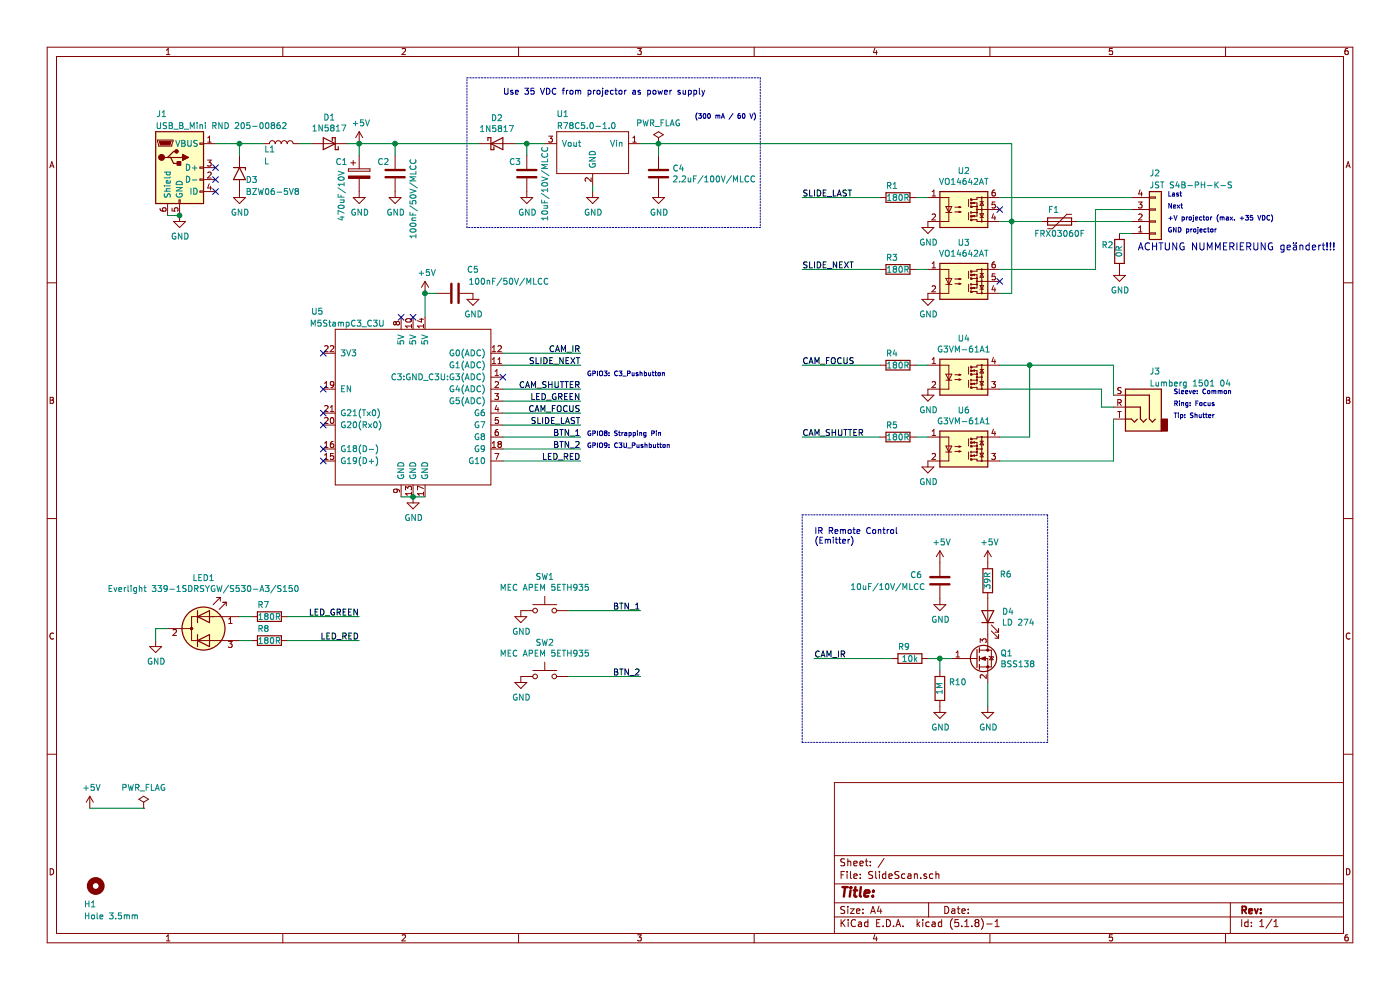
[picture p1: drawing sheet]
EESchema Schematic File Version 4
EELAYER 30 0
EELAYER END
$Descr A4 11693 8268
encoding utf-8
Sheet 1 1
Title ""
Date ""
Rev ""
Comp ""
Comment1 ""
Comment2 ""
Comment3 ""
Comment4 ""
$EndDescr
$Comp
L Switch:SW_Push SW1
U 1 1
P 4550 5100
F 0 "SW1" H 4550 5385 50  0000 C CNN
F 1 "MEC APEM 5ETH935" H 4550 5294 50  0000 C CNN
F 2 "SlideScan:SW_MEC_5ETH9" H 4550 5300 50  0001 C CNN
F 3 "~" H 4550 5300 50  0001 C CNN
	1    4550 5100
	1    0    0    -1  
$EndComp
$Comp
L Switch:SW_Push SW2
U 1 1
P 4550 5650
F 0 "SW2" H 4550 5935 50  0000 C CNN
F 1 "MEC APEM 5ETH935" H 4550 5844 50  0000 C CNN
F 2 "SlideScan:SW_MEC_5ETH9" H 4550 5850 50  0001 C CNN
F 3 "~" H 4550 5850 50  0001 C CNN
	1    4550 5650
	1    0    0    -1  
$EndComp
$Comp
L Device:R R7
U 1 1
P 2250 5150
F 0 "R7" V 2150 5100 50  0000 C CNN
F 1 "180R" V 2250 5150 50  0000 C CNN
F 2 "Resistor_SMD:R_0805_2012Metric_Pad1.20x1.40mm_HandSolder" V 2180 5150 50  0001 C CNN
F 3 "~" H 2250 5150 50  0001 C CNN
	1    2250 5150
	0    1    1    0   
$EndComp
$Comp
L Device:R R8
U 1 1
P 2250 5350
F 0 "R8" V 2150 5300 50  0000 C CNN
F 1 "180R" V 2250 5350 50  0000 C CNN
F 2 "Resistor_SMD:R_0805_2012Metric_Pad1.20x1.40mm_HandSolder" V 2180 5350 50  0001 C CNN
F 3 "~" H 2250 5350 50  0001 C CNN
	1    2250 5350
	0    1    1    0   
$EndComp
$Comp
L M5Stack:M5StampC3_C3U U5
U 1 1
P 3450 3250
F 0 "U5" H 2650 3900 50  0000 C CNN
F 1 "M5StampC3_C3U" H 2900 3800 50  0000 C CNN
F 2 "SlideScan:M5StampC3" H 3400 5200 50  0001 C CNN
F 3 "" H 3400 5200 50  0001 C CNN
	1    3450 3250
	1    0    0    -1  
$EndComp
$Comp
L power:GND #PWR016
U 1 1
P 3450 4150
F 0 "#PWR016" H 3450 3900 50  0001 C CNN
F 1 "GND" H 3455 3977 50  0000 C CNN
F 2 "" H 3450 4150 50  0001 C CNN
F 3 "" H 3450 4150 50  0001 C CNN
	1    3450 4150
	1    0    0    -1  
$EndComp
Wire Wire Line
	3350 4150 3450 4150
Connection ~ 3450 4150
Wire Wire Line
	3450 4150 3550 4150
Text Notes 4200 800  0    50   ~ 0
Use 35 VDC from projector as power supply\n
$Comp
L SlideScan-rescue:USB_B_Mini-Connector J1
U 1 1
P 1500 1400
F 0 "J1" H 1350 1850 50  0000 C CNN
F 1 "USB_B_Mini RND 205-00862" H 1850 1750 50  0000 C CNN
F 2 "SlideScan:USB_Mini_RND_205-00862" H 1650 1350 50  0001 C CNN
F 3 "https://www.distrelec.ch/Web/Downloads/_t/ds/RND%20205-00862_eng_tds.pdf" H 1650 1350 50  0001 C CNN
	1    1500 1400
	1    0    0    -1  
$EndComp
NoConn ~ 1800 1600
NoConn ~ 1800 1500
NoConn ~ 1800 1400
$Comp
L power:GND #PWR08
U 1 1
P 1500 1800
F 0 "#PWR08" H 1500 1550 50  0001 C CNN
F 1 "GND" H 1505 1627 50  0000 C CNN
F 2 "" H 1500 1800 50  0001 C CNN
F 3 "" H 1500 1800 50  0001 C CNN
	1    1500 1800
	1    0    0    -1  
$EndComp
Wire Wire Line
	1400 1800 1500 1800
Connection ~ 1500 1800
Wire Wire Line
	4200 3850 4850 3850
Wire Wire Line
	4200 3550 4850 3550
Text Label 4850 3650 2    50   ~ 0
BTN_1
Text Label 4850 3750 2    50   ~ 0
BTN_2
Text Notes 4900 3150 0    39   ~ 0
GPIO3: C3_Pushbutton
Text Notes 4900 3750 0    39   ~ 0
GPIO9: C3U_Pushbutton
Wire Wire Line
	4200 2950 4850 2950
Wire Wire Line
	4850 3050 4200 3050
Text Label 4850 3250 2    50   ~ 0
CAM_SHUTTER
Text Label 4850 3450 2    50   ~ 0
CAM_FOCUS
Wire Wire Line
	4200 3250 4850 3250
Wire Wire Line
	4850 3350 4200 3350
Text Label 4850 2950 2    50   ~ 0
CAM_IR
Text Label 4850 3350 2    50   ~ 0
LED_GREEN
Wire Wire Line
	4200 3450 4850 3450
Wire Wire Line
	4200 3650 4850 3650
Text Label 4850 3050 2    50   ~ 0
SLIDE_NEXT
Text Label 4850 3550 2    50   ~ 0
SLIDE_LAST
$Comp
L power:GND #PWR020
U 1 1
P 4350 5100
F 0 "#PWR020" H 4350 4850 50  0001 C CNN
F 1 "GND" H 4355 4927 50  0000 C CNN
F 2 "" H 4350 5100 50  0001 C CNN
F 3 "" H 4350 5100 50  0001 C CNN
	1    4350 5100
	1    0    0    -1  
$EndComp
$Comp
L power:GND #PWR022
U 1 1
P 4350 5650
F 0 "#PWR022" H 4350 5400 50  0001 C CNN
F 1 "GND" H 4355 5477 50  0000 C CNN
F 2 "" H 4350 5650 50  0001 C CNN
F 3 "" H 4350 5650 50  0001 C CNN
	1    4350 5650
	1    0    0    -1  
$EndComp
Wire Wire Line
	4750 5100 5350 5100
Text Label 5350 5100 2    50   ~ 0
BTN_1
Wire Wire Line
	4750 5650 5350 5650
Text Label 5350 5650 2    50   ~ 0
BTN_2
$Comp
L power:GND #PWR021
U 1 1
P 1300 5350
F 0 "#PWR021" H 1300 5100 50  0001 C CNN
F 1 "GND" H 1305 5177 50  0000 C CNN
F 2 "" H 1300 5350 50  0001 C CNN
F 3 "" H 1300 5350 50  0001 C CNN
	1    1300 5350
	1    0    0    -1  
$EndComp
Wire Wire Line
	1400 5250 1300 5250
Wire Wire Line
	1300 5250 1300 5350
Wire Wire Line
	2000 5150 2100 5150
Wire Wire Line
	2400 5350 3000 5350
Text Label 3000 5350 2    50   ~ 0
LED_RED
Text Label 3000 5150 2    50   ~ 0
LED_GREEN
Wire Wire Line
	2400 5150 3000 5150
$Comp
L Diode:1N62xxA D3
U 1 1
P 2000 1450
F 0 "D3" V 2050 1500 50  0000 L CNN
F 1 "BZW06-5V8" V 2150 1500 50  0000 L CNN
F 2 "Diode_THT:D_DO-15_P10.16mm_Horizontal" H 2000 1250 50  0001 C CNN
F 3 "" H 1950 1450 50  0001 C CNN
	1    2000 1450
	0    1    1    0   
$EndComp
$Comp
L power:GND #PWR02
U 1 1
P 2000 1600
F 0 "#PWR02" H 2000 1350 50  0001 C CNN
F 1 "GND" H 2005 1427 50  0000 C CNN
F 2 "" H 2000 1600 50  0001 C CNN
F 3 "" H 2000 1600 50  0001 C CNN
	1    2000 1600
	1    0    0    -1  
$EndComp
$Comp
L power:+5V #PWR01
U 1 1
P 3000 1200
F 0 "#PWR01" H 3000 1050 50  0001 C CNN
F 1 "+5V" H 3015 1373 50  0000 C CNN
F 2 "" H 3000 1200 50  0001 C CNN
F 3 "" H 3000 1200 50  0001 C CNN
	1    3000 1200
	1    0    0    -1  
$EndComp
$Comp
L power:+5V #PWR011
U 1 1
P 3550 2450
F 0 "#PWR011" H 3550 2300 50  0001 C CNN
F 1 "+5V" H 3565 2623 50  0000 C CNN
F 2 "" H 3550 2450 50  0001 C CNN
F 3 "" H 3550 2450 50  0001 C CNN
	1    3550 2450
	1    0    0    -1  
$EndComp
$Comp
L Device:CP C1
U 1 1
P 3000 1450
F 0 "C1" H 2800 1550 50  0000 L CNN
F 1 "470uF/10V" V 2850 1050 50  0000 L CNN
F 2 "Capacitor_THT:CP_Radial_D8.0mm_P3.50mm" H 3038 1300 50  0001 C CNN
F 3 "~" H 3000 1450 50  0001 C CNN
	1    3000 1450
	1    0    0    -1  
$EndComp
$Comp
L power:GND #PWR03
U 1 1
P 3000 1600
F 0 "#PWR03" H 3000 1350 50  0001 C CNN
F 1 "GND" H 3005 1427 50  0000 C CNN
F 2 "" H 3000 1600 50  0001 C CNN
F 3 "" H 3000 1600 50  0001 C CNN
	1    3000 1600
	1    0    0    -1  
$EndComp
$Comp
L Device:Polyfuse F1
U 1 1
P 8850 1850
F 0 "F1" V 8750 1800 50  0000 C CNN
F 1 "FRX03060F" V 8950 1850 50  0000 C CNN
F 2 "Varistor:RV_Disc_D9mm_W3.3mm_P5mm" H 8900 1650 50  0001 L CNN
F 3 "~" H 8850 1850 50  0001 C CNN
	1    8850 1850
	0    1    1    0   
$EndComp
Text Notes 5800 1000 0    39   ~ 0
(300 mA / 60 V)
$Comp
L Diode:1N5817 D1
U 1 1
P 2750 1200
F 0 "D1" H 2750 984 50  0000 C CNN
F 1 "1N5817" H 2750 1075 50  0000 C CNN
F 2 "Diode_THT:D_DO-41_SOD81_P10.16mm_Horizontal" H 2750 1025 50  0001 C CNN
F 3 "http://www.vishay.com/docs/88525/1n5817.pdf" H 2750 1200 50  0001 C CNN
	1    2750 1200
	-1   0    0    1   
$EndComp
$Comp
L M5Stack:R78C5.0-1.0 U1
U 1 1
P 4950 1200
F 0 "U1" H 5200 1450 50  0000 C CNN
F 1 "R78C5.0-1.0" H 5000 1350 50  0000 C CNN
F 2 "SlideScan:RECOM_SIP3_R-78C5.0-1.0" H 4950 1450 50  0001 C CNN
F 3 "" H 4950 1450 50  0001 C CNN
	1    4950 1200
	-1   0    0    -1  
$EndComp
$Comp
L Device:C C4
U 1 1
P 5500 1450
F 0 "C4" H 5615 1496 50  0000 L CNN
F 1 "2.2uF/100V/MLCC" H 5615 1405 50  0000 L CNN
F 2 "Capacitor_SMD:C_1210_3225Metric_Pad1.33x2.70mm_HandSolder" H 5538 1300 50  0001 C CNN
F 3 "~" H 5500 1450 50  0001 C CNN
	1    5500 1450
	1    0    0    -1  
$EndComp
$Comp
L Device:C C3
U 1 1
P 4400 1450
F 0 "C3" H 4250 1550 50  0000 L CNN
F 1 "10uF/10V/MLCC" V 4550 1050 50  0000 L CNN
F 2 "Capacitor_SMD:C_0805_2012Metric_Pad1.18x1.45mm_HandSolder" H 4438 1300 50  0001 C CNN
F 3 "~" H 4400 1450 50  0001 C CNN
	1    4400 1450
	1    0    0    -1  
$EndComp
Wire Wire Line
	3000 1300 3000 1200
Wire Wire Line
	4400 1300 4400 1200
Wire Wire Line
	4400 1200 4550 1200
$Comp
L power:GND #PWR05
U 1 1
P 4400 1600
F 0 "#PWR05" H 4400 1350 50  0001 C CNN
F 1 "GND" H 4405 1427 50  0000 C CNN
F 2 "" H 4400 1600 50  0001 C CNN
F 3 "" H 4400 1600 50  0001 C CNN
	1    4400 1600
	1    0    0    -1  
$EndComp
$Comp
L power:GND #PWR06
U 1 1
P 4950 1600
F 0 "#PWR06" H 4950 1350 50  0001 C CNN
F 1 "GND" H 4955 1427 50  0000 C CNN
F 2 "" H 4950 1600 50  0001 C CNN
F 3 "" H 4950 1600 50  0001 C CNN
	1    4950 1600
	1    0    0    -1  
$EndComp
$Comp
L power:GND #PWR07
U 1 1
P 5500 1600
F 0 "#PWR07" H 5500 1350 50  0001 C CNN
F 1 "GND" H 5505 1427 50  0000 C CNN
F 2 "" H 5500 1600 50  0001 C CNN
F 3 "" H 5500 1600 50  0001 C CNN
	1    5500 1600
	1    0    0    -1  
$EndComp
Wire Wire Line
	4950 1600 4950 1550
Wire Wire Line
	5350 1200 5500 1200
Wire Wire Line
	5500 1300 5500 1200
Connection ~ 5500 1200
$Comp
L Device:L L1
U 1 1
P 2350 1200
F 0 "L1" V 2300 1250 50  0000 L CNN
F 1 "L" V 2200 1300 50  0000 L CNN
F 2 "Inductor_SMD:L_0805_2012Metric_Pad1.15x1.40mm_HandSolder" H 2350 1200 50  0001 C CNN
F 3 "~" H 2350 1200 50  0001 C CNN
	1    2350 1200
	0    -1   -1   0   
$EndComp
$Comp
L power:GND #PWR04
U 1 1
P 3300 1600
F 0 "#PWR04" H 3300 1350 50  0001 C CNN
F 1 "GND" H 3305 1427 50  0000 C CNN
F 2 "" H 3300 1600 50  0001 C CNN
F 3 "" H 3300 1600 50  0001 C CNN
	1    3300 1600
	1    0    0    -1  
$EndComp
Wire Wire Line
	3300 1200 3300 1300
$Comp
L Device:C C2
U 1 1
P 3300 1450
F 0 "C2" H 3150 1550 50  0000 L CNN
F 1 "100nF/50V/MLCC" V 3450 900 50  0000 L CNN
F 2 "Capacitor_SMD:C_0805_2012Metric_Pad1.18x1.45mm_HandSolder" H 3338 1300 50  0001 C CNN
F 3 "~" H 3300 1450 50  0001 C CNN
	1    3300 1450
	1    0    0    -1  
$EndComp
$Comp
L Diode:1N5817 D2
U 1 1
P 4150 1200
F 0 "D2" H 4150 1416 50  0000 C CNN
F 1 "1N5817" H 4150 1325 50  0000 C CNN
F 2 "Diode_THT:D_DO-41_SOD81_P10.16mm_Horizontal" H 4150 1025 50  0001 C CNN
F 3 "http://www.vishay.com/docs/88525/1n5817.pdf" H 4150 1200 50  0001 C CNN
	1    4150 1200
	1    0    0    -1  
$EndComp
Wire Wire Line
	1800 1200 2000 1200
Wire Wire Line
	2000 1300 2000 1200
Connection ~ 2000 1200
Wire Wire Line
	2000 1200 2200 1200
Wire Wire Line
	2500 1200 2600 1200
Wire Wire Line
	2900 1200 3000 1200
Connection ~ 3000 1200
Wire Wire Line
	4300 1200 4400 1200
Connection ~ 4400 1200
Wire Wire Line
	4200 3750 4850 3750
Text Label 4850 3850 2    50   ~ 0
LED_RED
$Comp
L Device:C C5
U 1 1
P 3800 2450
F 0 "C5" V 3600 2600 50  0000 C CNN
F 1 "100nF/50V/MLCC" V 3700 2900 50  0000 C CNN
F 2 "Capacitor_SMD:C_0805_2012Metric_Pad1.18x1.45mm_HandSolder" H 3838 2300 50  0001 C CNN
F 3 "~" H 3800 2450 50  0001 C CNN
	1    3800 2450
	0    1    1    0   
$EndComp
$Comp
L power:GND #PWR012
U 1 1
P 3950 2450
F 0 "#PWR012" H 3950 2200 50  0001 C CNN
F 1 "GND" H 3955 2277 50  0000 C CNN
F 2 "" H 3950 2450 50  0001 C CNN
F 3 "" H 3950 2450 50  0001 C CNN
	1    3950 2450
	1    0    0    -1  
$EndComp
Wire Wire Line
	3550 2450 3650 2450
Connection ~ 3550 2450
$Comp
L Device:LED_Dual_ACA LED1
U 1 1
P 1700 5250
F 0 "LED1" H 1700 5675 50  0000 C CNN
F 1 "Everlight 339-1SDRSYGW/S530-A3/S150" H 1700 5584 50  0000 C CNN
F 2 "SlideScan:LED_D5.0mm-3_Everlight" H 1700 5250 50  0001 C CNN
F 3 "~" H 1700 5250 50  0001 C CNN
	1    1700 5250
	1    0    0    -1  
$EndComp
$Comp
L Mechanical:MountingHole H1
U 1 1
P 800 7400
F 0 "H1" H 700 7250 50  0000 L CNN
F 1 "Hole 3.5mm" H 700 7150 50  0000 L CNN
F 2 "MountingHole:MountingHole_3.5mm" H 800 7400 50  0001 C CNN
F 3 "~" H 800 7400 50  0001 C CNN
	1    800  7400
	1    0    0    -1  
$EndComp
$Comp
L Connector:AudioJack3 J3
U 1 1
P 9500 3400
F 0 "J3" H 9400 3700 50  0000 R CNN
F 1 "Lumberg 1501 04" H 9400 3600 50  0000 R CNN
F 2 "SlideScan:Jack_2.5mm_Lumberg_1501_04" H 9500 3400 50  0001 C CNN
F 3 "~" H 9500 3400 50  0001 C CNN
	1    9500 3400
	-1   0    0    -1  
$EndComp
$Comp
L M5Stack:VO14642AT U3
U 1 1
P 8050 2350
F 0 "U3" H 8050 2675 50  0000 C CNN
F 1 "VO14642AT" H 8050 2584 50  0000 C CNN
F 2 "Package_DIP:DIP-6_W7.62mm_LongPads" H 8050 2050 50  0001 C CNN
F 3 "" H 8050 2350 50  0001 C CNN
	1    8050 2350
	1    0    0    -1  
$EndComp
$Comp
L Device:R R1
U 1 1
P 7500 1650
F 0 "R1" V 7400 1600 50  0000 C CNN
F 1 "180R" V 7500 1650 50  0000 C CNN
F 2 "Resistor_SMD:R_0805_2012Metric_Pad1.20x1.40mm_HandSolder" V 7430 1650 50  0001 C CNN
F 3 "~" H 7500 1650 50  0001 C CNN
	1    7500 1650
	0    1    1    0   
$EndComp
$Comp
L Device:R R3
U 1 1
P 7500 2250
F 0 "R3" V 7400 2200 50  0000 C CNN
F 1 "180R" V 7500 2250 50  0000 C CNN
F 2 "Resistor_SMD:R_0805_2012Metric_Pad1.20x1.40mm_HandSolder" V 7430 2250 50  0001 C CNN
F 3 "~" H 7500 2250 50  0001 C CNN
	1    7500 2250
	0    1    1    0   
$EndComp
$Comp
L Device:R R4
U 1 1
P 7500 3050
F 0 "R4" V 7400 3000 50  0000 C CNN
F 1 "180R" V 7500 3050 50  0000 C CNN
F 2 "Resistor_SMD:R_0805_2012Metric_Pad1.20x1.40mm_HandSolder" V 7430 3050 50  0001 C CNN
F 3 "~" H 7500 3050 50  0001 C CNN
	1    7500 3050
	0    1    1    0   
$EndComp
$Comp
L Device:R R5
U 1 1
P 7500 3650
F 0 "R5" V 7400 3600 50  0000 C CNN
F 1 "180R" V 7500 3650 50  0000 C CNN
F 2 "Resistor_SMD:R_0805_2012Metric_Pad1.20x1.40mm_HandSolder" V 7430 3650 50  0001 C CNN
F 3 "~" H 7500 3650 50  0001 C CNN
	1    7500 3650
	0    1    1    0   
$EndComp
Wire Wire Line
	7750 1650 7650 1650
Wire Wire Line
	7750 2250 7650 2250
Wire Wire Line
	7750 3050 7650 3050
Wire Wire Line
	7750 3650 7650 3650
$Comp
L power:GND #PWR014
U 1 1
P 7750 3250
F 0 "#PWR014" H 7750 3000 50  0001 C CNN
F 1 "GND" H 7755 3077 50  0000 C CNN
F 2 "" H 7750 3250 50  0001 C CNN
F 3 "" H 7750 3250 50  0001 C CNN
	1    7750 3250
	1    0    0    -1  
$EndComp
$Comp
L power:GND #PWR013
U 1 1
P 7750 2450
F 0 "#PWR013" H 7750 2200 50  0001 C CNN
F 1 "GND" H 7755 2277 50  0000 C CNN
F 2 "" H 7750 2450 50  0001 C CNN
F 3 "" H 7750 2450 50  0001 C CNN
	1    7750 2450
	1    0    0    -1  
$EndComp
$Comp
L power:GND #PWR09
U 1 1
P 7750 1850
F 0 "#PWR09" H 7750 1600 50  0001 C CNN
F 1 "GND" H 7755 1677 50  0000 C CNN
F 2 "" H 7750 1850 50  0001 C CNN
F 3 "" H 7750 1850 50  0001 C CNN
	1    7750 1850
	1    0    0    -1  
$EndComp
$Comp
L power:GND #PWR015
U 1 1
P 7750 3850
F 0 "#PWR015" H 7750 3600 50  0001 C CNN
F 1 "GND" H 7755 3677 50  0000 C CNN
F 2 "" H 7750 3850 50  0001 C CNN
F 3 "" H 7750 3850 50  0001 C CNN
	1    7750 3850
	1    0    0    -1  
$EndComp
Wire Wire Line
	6700 1650 7350 1650
Text Label 6700 3650 0    50   ~ 0
CAM_SHUTTER
Wire Wire Line
	6700 2250 7350 2250
Wire Wire Line
	6700 3050 7350 3050
Wire Wire Line
	6700 3650 7350 3650
Text Label 6700 3050 0    50   ~ 0
CAM_FOCUS
Text Label 6700 2250 0    50   ~ 0
SLIDE_NEXT
Text Label 6700 1650 0    50   ~ 0
SLIDE_LAST
Wire Wire Line
	8350 3650 8600 3650
Wire Wire Line
	8600 3650 8600 3050
Wire Wire Line
	8600 3050 8350 3050
Wire Wire Line
	9300 3050 9300 3300
$Comp
L Device:LED D4
U 1 1
P 8250 5150
F 0 "D4" V 8289 5033 50  0000 R CNN
F 1 "LD 274" V 8198 5033 50  0000 R CNN
F 2 "LED_THT:LED_D5.0mm_Horizontal_O1.27mm_Z3.0mm_IRBlack" H 8250 5150 50  0001 C CNN
F 3 "~" H 8250 5150 50  0001 C CNN
	1    8250 5150
	0    -1   -1   0   
$EndComp
$Comp
L Transistor_FET:BSS138 Q1
U 1 1
P 8150 5500
F 0 "Q1" H 8354 5546 50  0000 L CNN
F 1 "BSS138" H 8354 5455 50  0000 L CNN
F 2 "Package_TO_SOT_SMD:SOT-23" H 8350 5425 50  0001 L CIN
F 3 "https://www.fairchildsemi.com/datasheets/BS/BSS138.pdf" H 8150 5500 50  0001 L CNN
	1    8150 5500
	1    0    0    -1  
$EndComp
$Comp
L Device:R R6
U 1 1
P 8250 4850
F 0 "R6" H 8100 4800 50  0000 C CNN
F 1 "39R" V 8250 4850 50  0000 C CNN
F 2 "Resistor_SMD:R_0805_2012Metric_Pad1.20x1.40mm_HandSolder" V 8180 4850 50  0001 C CNN
F 3 "~" H 8250 4850 50  0001 C CNN
	1    8250 4850
	-1   0    0    1   
$EndComp
$Comp
L power:GND #PWR024
U 1 1
P 8250 5900
F 0 "#PWR024" H 8250 5650 50  0001 C CNN
F 1 "GND" H 8255 5727 50  0000 C CNN
F 2 "" H 8250 5900 50  0001 C CNN
F 3 "" H 8250 5900 50  0001 C CNN
	1    8250 5900
	1    0    0    -1  
$EndComp
$Comp
L Device:R R9
U 1 1
P 7600 5500
F 0 "R9" V 7500 5450 50  0000 C CNN
F 1 "10k" V 7600 5500 50  0000 C CNN
F 2 "Resistor_SMD:R_0805_2012Metric_Pad1.20x1.40mm_HandSolder" V 7530 5500 50  0001 C CNN
F 3 "~" H 7600 5500 50  0001 C CNN
	1    7600 5500
	0    1    1    0   
$EndComp
Wire Wire Line
	6800 5500 7450 5500
Text Label 6800 5500 0    50   ~ 0
CAM_IR
$Comp
L Device:R R10
U 1 1
P 7850 5750
F 0 "R10" H 7700 5700 50  0000 C CNN
F 1 "1M" V 7850 5750 50  0000 C CNN
F 2 "Resistor_SMD:R_0805_2012Metric_Pad1.20x1.40mm_HandSolder" V 7780 5750 50  0001 C CNN
F 3 "~" H 7850 5750 50  0001 C CNN
	1    7850 5750
	-1   0    0    1   
$EndComp
Wire Wire Line
	7750 5500 7850 5500
Wire Wire Line
	7850 5600 7850 5500
Connection ~ 7850 5500
Wire Wire Line
	7850 5500 7950 5500
$Comp
L power:GND #PWR023
U 1 1
P 7850 5900
F 0 "#PWR023" H 7850 5650 50  0001 C CNN
F 1 "GND" H 7855 5727 50  0000 C CNN
F 2 "" H 7850 5900 50  0001 C CNN
F 3 "" H 7850 5900 50  0001 C CNN
	1    7850 5900
	1    0    0    -1  
$EndComp
Wire Wire Line
	8250 5700 8250 5900
$Comp
L power:+5V #PWR018
U 1 1
P 8250 4700
F 0 "#PWR018" H 8250 4550 50  0001 C CNN
F 1 "+5V" H 8265 4873 50  0000 C CNN
F 2 "" H 8250 4700 50  0001 C CNN
F 3 "" H 8250 4700 50  0001 C CNN
	1    8250 4700
	1    0    0    -1  
$EndComp
$Comp
L Device:C C6
U 1 1
P 7850 4850
F 0 "C6" H 7600 4900 50  0000 L CNN
F 1 "10uF/10V/MLCC" H 7100 4800 50  0000 L CNN
F 2 "Capacitor_SMD:C_0805_2012Metric_Pad1.18x1.45mm_HandSolder" H 7888 4700 50  0001 C CNN
F 3 "~" H 7850 4850 50  0001 C CNN
	1    7850 4850
	1    0    0    -1  
$EndComp
$Comp
L power:+5V #PWR017
U 1 1
P 7850 4700
F 0 "#PWR017" H 7850 4550 50  0001 C CNN
F 1 "+5V" H 7865 4873 50  0000 C CNN
F 2 "" H 7850 4700 50  0001 C CNN
F 3 "" H 7850 4700 50  0001 C CNN
	1    7850 4700
	1    0    0    -1  
$EndComp
$Comp
L power:GND #PWR019
U 1 1
P 7850 5000
F 0 "#PWR019" H 7850 4750 50  0001 C CNN
F 1 "GND" H 7855 4827 50  0000 C CNN
F 2 "" H 7850 5000 50  0001 C CNN
F 3 "" H 7850 5000 50  0001 C CNN
	1    7850 5000
	1    0    0    -1  
$EndComp
$Comp
L M5Stack:VO14642AT U2
U 1 1
P 8050 1750
F 0 "U2" H 8050 2075 50  0000 C CNN
F 1 "VO14642AT" H 8050 1984 50  0000 C CNN
F 2 "Package_DIP:DIP-6_W7.62mm_LongPads" H 8050 1450 50  0001 C CNN
F 3 "" H 8050 1750 50  0001 C CNN
	1    8050 1750
	1    0    0    -1  
$EndComp
NoConn ~ 8350 2350
NoConn ~ 8350 1750
Wire Wire Line
	8600 3050 9300 3050
Connection ~ 8600 3050
Wire Wire Line
	8350 3250 9200 3250
Wire Wire Line
	9200 3250 9200 3400
Wire Wire Line
	9200 3400 9300 3400
Wire Wire Line
	8350 3850 9300 3850
Wire Wire Line
	9300 3500 9300 3850
Wire Wire Line
	8350 1650 9450 1650
Wire Wire Line
	8350 2250 9150 2250
Wire Wire Line
	9150 2250 9150 1750
Wire Wire Line
	9150 1750 9450 1750
Wire Wire Line
	8350 1850 8450 1850
Wire Wire Line
	8350 2450 8450 2450
Wire Wire Line
	8450 2450 8450 1850
Connection ~ 8450 1850
Wire Wire Line
	8450 1850 8450 1200
NoConn ~ 2700 2950
NoConn ~ 2700 3250
NoConn ~ 2700 3450
NoConn ~ 2700 3550
NoConn ~ 2700 3750
NoConn ~ 2700 3850
$Comp
L Device:R R2
U 1 1
P 9350 2100
F 0 "R2" H 9450 2050 50  0000 C CNN
F 1 "0R" V 9350 2100 50  0000 C CNN
F 2 "Resistor_SMD:R_0805_2012Metric_Pad1.20x1.40mm_HandSolder" V 9280 2100 50  0001 C CNN
F 3 "~" H 9350 2100 50  0001 C CNN
	1    9350 2100
	-1   0    0    1   
$EndComp
$Comp
L power:GND #PWR010
U 1 1
P 9350 2250
F 0 "#PWR010" H 9350 2000 50  0001 C CNN
F 1 "GND" H 9355 2077 50  0000 C CNN
F 2 "" H 9350 2250 50  0001 C CNN
F 3 "" H 9350 2250 50  0001 C CNN
	1    9350 2250
	1    0    0    -1  
$EndComp
Wire Wire Line
	9450 1950 9350 1950
Text Notes 9750 1650 0    39   ~ 0
Last
Text Notes 9750 1750 0    39   ~ 0
Next
Text Notes 9750 1850 0    39   ~ 0
+V projector (max. +35 VDC)
Text Notes 9750 1950 0    39   ~ 0
GND projector
$Comp
L power:PWR_FLAG #FLG01
U 1 1
P 5500 1200
F 0 "#FLG01" H 5500 1275 50  0001 C CNN
F 1 "PWR_FLAG" H 5500 1373 50  0000 C CNN
F 2 "" H 5500 1200 50  0001 C CNN
F 3 "~" H 5500 1200 50  0001 C CNN
	1    5500 1200
	1    0    0    -1  
$EndComp
$Comp
L power:PWR_FLAG #FLG02
U 1 1
P 1200 6750
F 0 "#FLG02" H 1200 6825 50  0001 C CNN
F 1 "PWR_FLAG" H 1200 6923 50  0000 C CNN
F 2 "" H 1200 6750 50  0001 C CNN
F 3 "~" H 1200 6750 50  0001 C CNN
	1    1200 6750
	1    0    0    -1  
$EndComp
Wire Wire Line
	3000 1200 3300 1200
$Comp
L power:+5V #PWR025
U 1 1
P 750 6750
F 0 "#PWR025" H 750 6600 50  0001 C CNN
F 1 "+5V" H 765 6923 50  0000 C CNN
F 2 "" H 750 6750 50  0001 C CNN
F 3 "" H 750 6750 50  0001 C CNN
	1    750  6750
	1    0    0    -1  
$EndComp
Wire Wire Line
	750  6750 1200 6750
$Comp
L Connector_Generic:Conn_01x04 J2
U 1 1
P 9650 1850
F 0 "J2" H 9600 1450 50  0000 L CNN
F 1 "JST S4B-PH-K-S" H 9600 1550 50  0000 L CNN
F 2 "SlideScan:JST_S4B-PH-K-S(LF)(SN)" H 9650 1850 50  0001 C CNN
F 3 "~" H 9650 1850 50  0001 C CNN
	1    9650 1850
	1    0    0    1   
$EndComp
Wire Notes Line
	3900 650  6350 650 
Wire Notes Line
	6350 650  6350 1900
Wire Notes Line
	6350 1900 3900 1900
Wire Notes Line
	3900 1900 3900 650 
Wire Wire Line
	3300 1200 4000 1200
Connection ~ 3300 1200
Text Notes 9800 3300 0    39   ~ 0
Sleeve: Common
Text Notes 9800 3400 0    39   ~ 0
Ring: Focus
Text Notes 9800 3500 0    39   ~ 0
Tip: Shutter
Text Notes 6800 4550 0    50   ~ 0
IR Remote Control\n(Emitter)\n
Wire Notes Line
	6700 4300 8750 4300
Wire Notes Line
	8750 4300 8750 6200
Wire Notes Line
	8750 6200 6700 6200
Wire Notes Line
	6700 6200 6700 4300
Wire Wire Line
	5500 1200 8450 1200
Wire Wire Line
	9450 1850 9000 1850
Wire Wire Line
	8700 1850 8450 1850
$Comp
L Relay_SolidState:ASSR-1218 U6
U 1 1
P 8050 3750
F 0 "U6" H 8050 4075 50  0000 C CNN
F 1 "G3VM-61A1" H 8050 3984 50  0000 C CNN
F 2 "Package_DIP:DIP-4_W7.62mm_LongPads" H 7850 3550 50  0001 L CIN
F 3 "https://docs.broadcom.com/docs/AV02-0173EN" H 8050 3750 50  0001 L CNN
	1    8050 3750
	1    0    0    -1  
$EndComp
$Comp
L Relay_SolidState:ASSR-1218 U4
U 1 1
P 8050 3150
F 0 "U4" H 8050 3475 50  0000 C CNN
F 1 "G3VM-61A1" H 8050 3384 50  0000 C CNN
F 2 "Package_DIP:DIP-4_W7.62mm_LongPads" H 7850 2950 50  0001 L CIN
F 3 "https://docs.broadcom.com/docs/AV02-0173EN" H 8050 3150 50  0001 L CNN
	1    8050 3150
	1    0    0    -1  
$EndComp
NoConn ~ 4200 3150
Wire Wire Line
	2000 5350 2100 5350
Text Notes 4900 3650 0    39   ~ 0
GPIO8: Strapping Pin
Text Notes 9500 2100 0    59   ~ 0
ACHTUNG NUMMERIERUNG geändert!!!
Wire Wire Line
	3550 2450 3550 2650
NoConn ~ 3450 2650
NoConn ~ 3350 2650
$EndSCHEMATC
